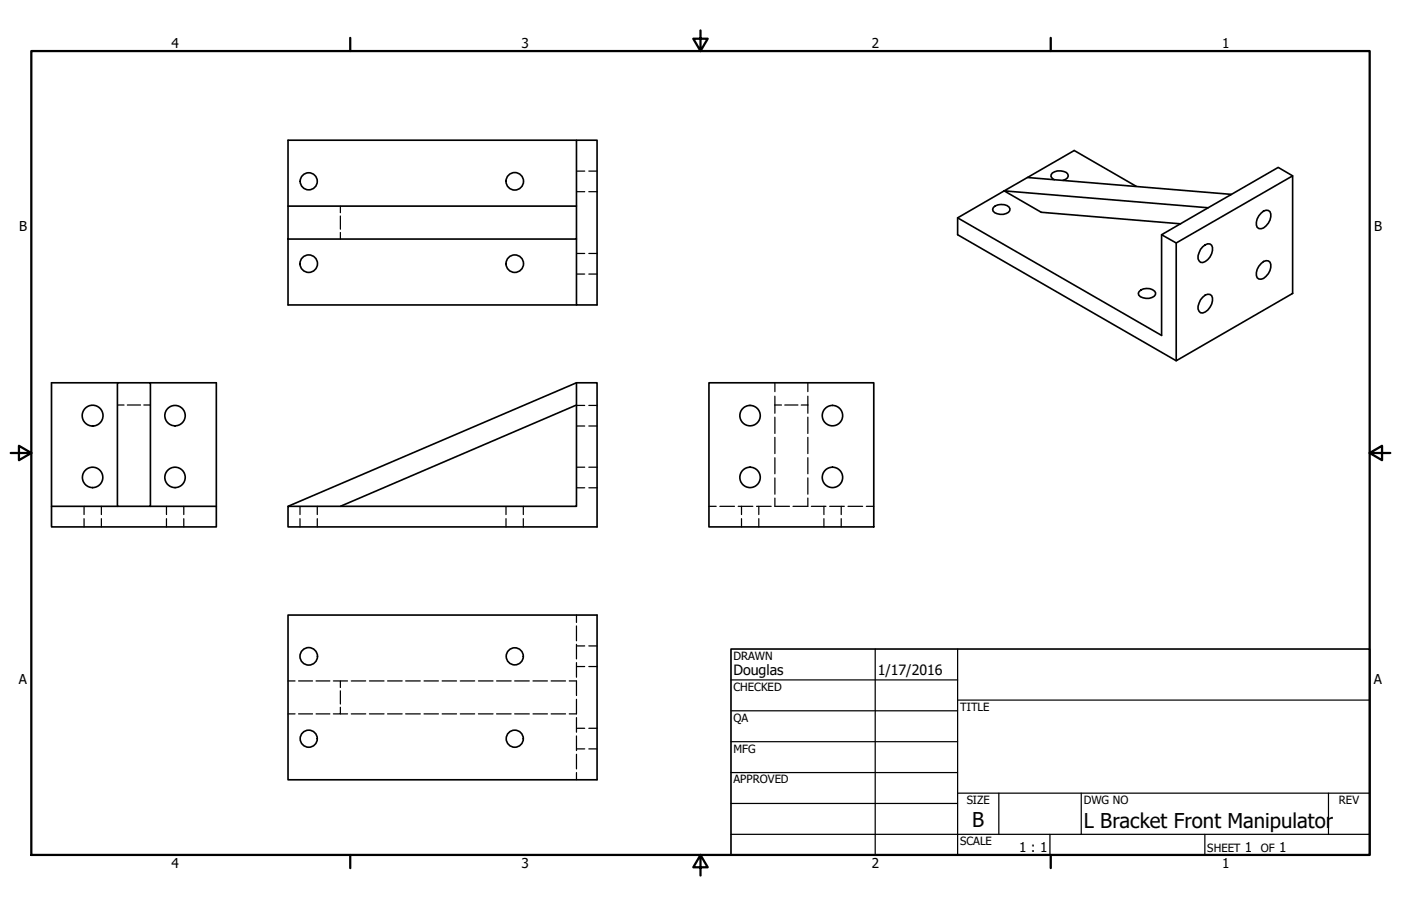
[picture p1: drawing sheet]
<svg xmlns="http://www.w3.org/2000/svg" width="432mm" height="279mm" viewBox="0 0 432 279" stroke-linecap="round" stroke-linejoin="round" font-family="sans-serif">
<!-- layer: Visible (ANSI) -->
<g fill="none" stroke="#000" stroke-width=".51">
<path d="M177.7 43.2h-88.9v20.4M309.5 58.9l7.2-4.2 62.8 5.2-7.1 4.2zM309.5 58.9l-14.4 8.3v5.2l67.4 38.9M309.5 58.9l11.4 6.6 43 3.5M316.7 54.7l14.4-8.3 19.1 11.1M324.9 55.4l-1-1a1.85 1.85 0 0 1 2-1.7 3.5 3.5 0 0 1 3.2 1l.1 .6-.2 .6-1.4 .7M398.4 54.2l-4.4-2.6-14.5 8.3M88.8 63.6h88.9v10.1h-88.9zM88.8 73.7v20.3h88.9M177.7 63.6v-20.4h6.3v50.8h-6.3v-20.3M295.1 67.2l62.9 36.2v-31M306.2 63.9a3.8 3.8 0 0 1 4.8-.1l.3 .6a1.85 1.85 0 0 1-2.1 1.7 3.6 3.6 0 0 1-3.1-1l-.2-.6z"/>
<path d="M362.5 74.9l35.9-20.7v36.3l-35.9 20.8zM370.7 76.1a1.79 1.79 0 0 1 2.7-.5 4.2 4.2 0 0 1-2.7 5.4l-.7-.1a2.15 2.15 0 0 1-.4-3l.4-1zM372.4 64.1l-14.4 8.3 4.5 2.5M388.7 65.7a1.79 1.79 0 0 1 2.7-.4 4.1 4.1 0 0 1-2.7 5.2h-.7a2.23 2.23 0 0 1-.5-3zM351.1 89.9a3.4 3.4 0 0 1 5.1 .4 1.85 1.85 0 0 1-2.1 1.7 3.6 3.6 0 0 1-3.1-1l-.2-.6zM370.7 91.6a1.79 1.79 0 0 1 2.7-.4 4.2 4.2 0 0 1-2.7 5.3 1.56 1.56 0 0 1-1.4-2.1l.7-1.9zM388.7 81.3a1.79 1.79 0 0 1 2.7-.5 4.1 4.1 0 0 1-2.7 5.3l-.7-.1a2.23 2.23 0 0 1-.5-2.9zM36.2 118h10.2v38.1h-10.2zM36.2 118h-20.3v38.1M46.4 118h20.3v38.1M177.7 118l-88.9 38.1M218.5 118h50.8v44.5h-50.8z"/>
<path d="M177.7 124.9l-72.8 31.2M36.2 156.1h-20.3v6.4h50.8v-6.4h-20.3M88.8 156.1h88.9v-38.1h6.3v44.5h-95.2zM88.8 189.7h95.2v50.8h-95.2z"/>
<circle cx="95.2" cy="55.9" r="2.64"/>
<circle cx="158.7" cy="55.9" r="2.7"/>
<circle cx="95.2" cy="81.3" r="2.7"/>
<circle cx="158.7" cy="81.3" r="2.7"/>
<circle cx="28.5" cy="128.2" r="3.2"/>
<circle cx="53.9" cy="128.2" r="3.1"/>
<circle cx="231.2" cy="128.2" r="3.1"/>
<circle cx="256.6" cy="128.2" r="3.1"/>
<circle cx="28.5" cy="147.2" r="3.1"/>
<circle cx="53.9" cy="147.2" r="3.1"/>
<circle cx="231.2" cy="147.2" r="3.1"/>
<circle cx="256.6" cy="147.2" r="3.1"/>
<circle cx="95.2" cy="202.4" r="2.7"/>
<circle cx="158.7" cy="202.4" r="2.64"/>
<circle cx="95.2" cy="227.8" r="2.64"/>
<circle cx="158.7" cy="227.8" r="2.64"/>
</g>
<!-- layer: Hidden (ANSI) -->
<g fill="none" stroke="#000" stroke-width=".38">
<path d="M177.7 52.8h2.5M177.7 59.1h2.5M181.5 52.8h2.5M181.5 59.1h2.5M104.9 63.6v2M104.9 66.6v4.1M104.9 71.7v2M177.7 78.2h2.5M181.5 78.2h2.5M177.7 84.5h2.5M181.5 84.5h2.5M238.8 118v2.8"/>
<path d="M249 118v2.8M36.2 124.9h2M39.2 124.9h4.1M44.3 124.9h2.1M177.7 125h2.5M177.7 131.4h2.5M181.5 125h2.5M181.5 131.4h2.5M238.8 124.9h2.1M238.8 122.2v5.2M238.8 128.7v5M238.8 134.9v5"/>
<path d="M241.9 124.9h4M247 124.9h2M249 122.2v5.2M249 128.7v5M249 134.9v5M25.9 156.1v2.6M25.9 160v2.5M31.2 156.1v2.6M31.2 160v2.5M51.3 156.1v2.6M51.3 160v2.5M56.6 156.1v2.6"/>
<path d="M56.6 160v2.5M92.5 156.1v2.6M92.5 160v2.5M97.8 156.1v2.6M97.8 160v2.5M156 156.1v2.6M156 160v2.5M161.3 156.1v2.6M161.3 160v2.5M177.7 144.1h2.5M177.7 150.4h2.5M181.5 144.1h2.5"/>
<path d="M181.5 150.4h2.5M218.5 156.1h2.2M221.9 156.1h4.5M227.5 156.1h4.5M228.5 156.1v2.6M228.5 160v2.5M233.2 156.1h4.5M233.9 156.1v2.6M233.9 160v2.5M238.8 141.2v4.9M238.8 147.4v5M238.8 153.6v2.5h4.5"/>
<path d="M249 141.2v4.9M249 147.4v5M249 153.6v2.5h-4.6M250.1 156.1h4.5M253.9 156.1v2.6M253.9 160v2.5M255.7 156.1h4.5M259.3 156.1v2.6M259.3 160v2.5M261.4 156.1h4.5M267 156.1h2.3M177.7 189.7v2.3"/>
<path d="M177.7 193v4.6M177.7 198.7v4.5M177.7 199.2h2.5M181.5 199.2h2.5M88.8 210h2.1M92 210h4.3M97.4 210h4.3M102.7 210h2.2M104.9 218.1v2.1h-2.2M104.9 213v4.1M107.1 210h-2.2v2M108.3 210h4.4"/>
<path d="M113.9 210h4.5M119.4 210h4.6M125 210h4.5M130.7 210h4.4M136.3 210h4.4M141.9 210h4.4M147.4 210h4.6M153 210h4.5M158.6 210h4.5M164.3 210h4.4M169.9 210h4.4M175.5 210h2.2v4.5"/>
<path d="M177.7 215.6v4.6h-2.2M177.7 204.3v4.6M177.7 205.5h2.5M181.5 205.5h2.5M88.8 220.2h2.1M92 220.2h4.3M97.4 220.2h4.3M104.9 220.2h2.2M108.3 220.2h4.4M113.9 220.2h4.5M119.4 220.2h4.6M125 220.2h4.5"/>
<path d="M130.7 220.2h4.4M136.3 220.2h4.4M141.9 220.2h4.4M147.4 220.2h4.6M153 220.2h4.5M158.6 220.2h4.5M164.3 220.2h4.4M169.9 220.2h4.4M177.7 221.3v4.5M177.7 226.9v4.6M177.7 232.6v4.5M177.7 238.3v2.2"/>
<path d="M177.7 224.6h2.5M177.7 230.9h2.5M181.5 224.6h2.5M181.5 230.9h2.5"/>
</g>
<!-- layer: Border (ANSI) -->
<path d="M9.7 15.7h412.4v248h-412.4zM107.9 11.7v4M215.9 9.4v6.3l-2.2-3.8h4.4l-2.2 3.8M323.8 11.7v4M3.3 139.7h6.4l-3.9-2.2v4.4l3.9-2.2M422.1 139.7l3.9 2.2v-4.4l-3.9 2.2h6.4M107.9 263.7v4M215.9 263.7l2.2 3.8h-4.4l2.2-3.8v6.3M323.8 263.7v4" fill="none" stroke="#000" stroke-width=".7"/>
<!-- layer: Title (ANSI) -->
<g fill="none" stroke="#000" stroke-width=".38">
<path d="M225.3 209.7h69.8M225.3 219.2h69.8M269.7 200.2v63.5M295.1 215.9h127M295.1 200.2v63.5M225.3 228.7h69.8M225.3 238.3h69.8M225.3 257.3h196.8M225.3 247.8h69.8M295.1 244.6h127M307.8 244.6v12.7M323.6 257.3v6.4"/>
<path d="M333.2 244.6v12.7M371.3 257.3v6.4M409.4 244.6v12.7"/>
</g>
<path d="M225.3 200.2h196.8v63.5h-196.8z" fill="none" stroke="#000" stroke-width=".51"/>
<g font-size="6.3">
<text x="299.7" y="255.1">B</text>
<text x="334" y="255.3">L Bracket Front Manipulator</text>
</g>
<g font-size="4.4">
<text x="226.1" y="208">Douglas</text>
<text x="270.5" y="208.2">1/17/2016</text>
</g>
<g font-size="4.2">
<text x="52.8" y="14.7">4</text>
<text x="160.8" y="14.7">3</text>
<text x="268.7" y="14.7">2</text>
<text x="376.7" y="14.7">1</text>
<text x="5.9" y="71.4">B</text>
<text x="423.5" y="71.4">B</text>
<text x="5.8" y="211.1">A</text>
<text x="423.4" y="211.1">A</text>
<text x="314.1" y="262.9">1 : 1</text>
<text x="383.7" y="262.8">1</text>
<text x="394.2" y="262.8">1</text>
<text x="52.8" y="267.7">4</text>
<text x="160.8" y="267.7">3</text>
<text x="268.7" y="267.7">2</text>
<text x="376.7" y="267.7">1</text>
</g>
<g font-size="3.5">
<text x="226.1" y="203.5">DRAWN</text>
<text x="226.1" y="213">CHECKED</text>
<text x="295.9" y="219.2">TITLE</text>
<text x="226.1" y="222.6">QA</text>
<text x="226.1" y="232.1">MFG</text>
<text x="226.1" y="241.6">APPROVED</text>
<text x="297.9" y="248">SIZE</text>
<text x="334" y="248">DWG NO</text>
<text x="412.7" y="247.9">REV</text>
<text x="295.9" y="260.7">SCALE</text>
<text x="372.1" y="262.8">SHEET</text>
<text x="388.6" y="262.8">OF</text>
</g>
</svg>
